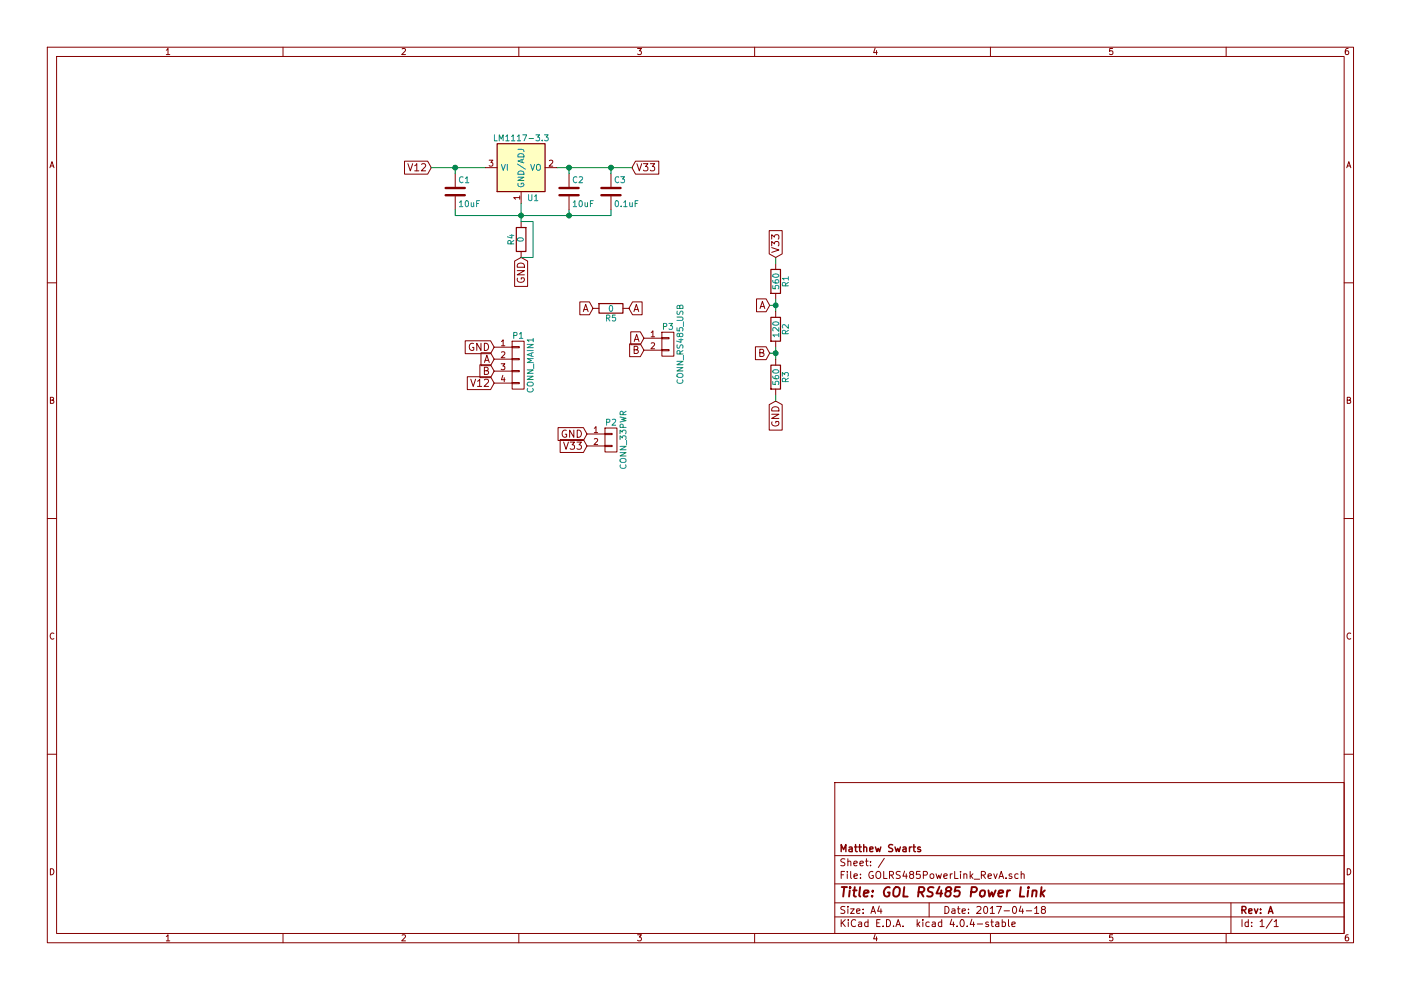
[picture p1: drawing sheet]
EESchema Schematic File Version 2
LIBS:power
LIBS:device
LIBS:transistors
LIBS:conn
LIBS:linear
LIBS:regul
LIBS:74xx
LIBS:cmos4000
LIBS:adc-dac
LIBS:memory
LIBS:xilinx
LIBS:microcontrollers
LIBS:dsp
LIBS:microchip
LIBS:analog_switches
LIBS:motorola
LIBS:texas
LIBS:intel
LIBS:audio
LIBS:interface
LIBS:digital-audio
LIBS:philips
LIBS:display
LIBS:cypress
LIBS:siliconi
LIBS:opto
LIBS:atmel
LIBS:contrib
LIBS:valves
EELAYER 25 0
EELAYER END
$Descr A4 11693 8268
encoding utf-8
Sheet 1 1
Title "GOL RS485 Power Link"
Date "2017-04-18"
Rev "A"
Comp "Matthew Swarts"
Comment1 ""
Comment2 ""
Comment3 ""
Comment4 ""
$EndDescr
$Comp
L CONN_01X04 P1
U 1 1
P 4325 3050
F 0 "P1" H 4325 3300 50  0000 C CNN
F 1 "CONN_MAIN1" V 4425 3050 50  0000 C CNN
F 2 "Connect:AK300-4" H 4325 3050 50  0001 C CNN
F 3 "" H 4325 3050 50  0000 C CNN
	1    4325 3050
	1    0    0    -1  
$EndComp
$Comp
L LM1117-3.3 U1
U 1 1
P 4350 1400
F 0 "U1" H 4450 1150 50  0000 C CNN
F 1 "LM1117-3.3" H 4350 1650 50  0000 C CNN
F 2 "TO_SOT_Packages_SMD:SOT-223" H 4350 1400 50  0001 C CNN
F 3 "" H 4350 1400 50  0000 C CNN
	1    4350 1400
	1    0    0    -1  
$EndComp
Text GLabel 4125 3200 0    60   Input ~ 0
V12
Text GLabel 4125 3100 0    60   Input ~ 0
B
Text GLabel 4125 3000 0    60   Input ~ 0
A
Text GLabel 4125 2900 0    60   Input ~ 0
GND
Text GLabel 3600 1400 0    60   Input ~ 0
V12
$Comp
L C C1
U 1 1
P 3800 1600
F 0 "C1" H 3825 1700 50  0000 L CNN
F 1 "10uF" H 3825 1500 50  0000 L CNN
F 2 "Capacitors_SMD:C_1206" H 3838 1450 50  0001 C CNN
F 3 "" H 3800 1600 50  0000 C CNN
	1    3800 1600
	1    0    0    -1  
$EndComp
$Comp
L C C2
U 1 1
P 4750 1600
F 0 "C2" H 4775 1700 50  0000 L CNN
F 1 "10uF" H 4775 1500 50  0000 L CNN
F 2 "Capacitors_SMD:C_1206" H 4788 1450 50  0001 C CNN
F 3 "" H 4750 1600 50  0000 C CNN
	1    4750 1600
	1    0    0    -1  
$EndComp
$Comp
L C C3
U 1 1
P 5100 1600
F 0 "C3" H 5125 1700 50  0000 L CNN
F 1 "0.1uF" H 5125 1500 50  0000 L CNN
F 2 "Capacitors_SMD:C_0805" H 5138 1450 50  0001 C CNN
F 3 "" H 5100 1600 50  0000 C CNN
	1    5100 1600
	1    0    0    -1  
$EndComp
Text GLabel 5275 1400 2    60   Input ~ 0
V33
Text GLabel 4350 2150 3    60   Input ~ 0
GND
$Comp
L CONN_01X02 P3
U 1 1
P 5575 2875
F 0 "P3" H 5575 3025 50  0000 C CNN
F 1 "CONN_RS485_USB" V 5675 2875 50  0000 C CNN
F 2 "Connect:AK300-2" H 5575 2875 50  0001 C CNN
F 3 "" H 5575 2875 50  0000 C CNN
	1    5575 2875
	1    0    0    -1  
$EndComp
$Comp
L CONN_01X02 P2
U 1 1
P 5100 3675
F 0 "P2" H 5100 3825 50  0000 C CNN
F 1 "CONN_33PWR" V 5200 3675 50  0000 C CNN
F 2 "Pin_Headers:Pin_Header_Straight_1x02" H 5100 3675 50  0001 C CNN
F 3 "" H 5100 3675 50  0000 C CNN
	1    5100 3675
	1    0    0    -1  
$EndComp
Text GLabel 5375 2825 0    60   Input ~ 0
A
Text GLabel 5375 2925 0    60   Input ~ 0
B
$Comp
L R R1
U 1 1
P 6475 2350
F 0 "R1" V 6555 2350 50  0000 C CNN
F 1 "560" V 6475 2350 50  0000 C CNN
F 2 "Resistors_Universal:Resistor_SMD+THTuniversal_1206_RM10_HandSoldering" V 6405 2350 50  0001 C CNN
F 3 "" H 6475 2350 50  0000 C CNN
	1    6475 2350
	1    0    0    -1  
$EndComp
$Comp
L R R2
U 1 1
P 6475 2750
F 0 "R2" V 6555 2750 50  0000 C CNN
F 1 "120" V 6475 2750 50  0000 C CNN
F 2 "Resistors_Universal:Resistor_SMD+THTuniversal_1206_RM10_HandSoldering" V 6405 2750 50  0001 C CNN
F 3 "" H 6475 2750 50  0000 C CNN
	1    6475 2750
	1    0    0    -1  
$EndComp
$Comp
L R R3
U 1 1
P 6475 3150
F 0 "R3" V 6555 3150 50  0000 C CNN
F 1 "560" V 6475 3150 50  0000 C CNN
F 2 "Resistors_Universal:Resistor_SMD+THTuniversal_1206_RM10_HandSoldering" V 6405 3150 50  0001 C CNN
F 3 "" H 6475 3150 50  0000 C CNN
	1    6475 3150
	1    0    0    -1  
$EndComp
Text GLabel 6475 2150 1    60   Input ~ 0
V33
Text GLabel 6425 2550 0    60   Input ~ 0
A
Text GLabel 6425 2950 0    60   Input ~ 0
B
Text GLabel 6475 3350 3    60   Input ~ 0
GND
Text GLabel 4900 3625 0    60   Input ~ 0
GND
Text GLabel 4900 3725 0    60   Input ~ 0
V33
$Comp
L R R5
U 1 1
P 5100 2575
F 0 "R5" V 5180 2575 50  0000 C CNN
F 1 "0" V 5100 2575 50  0000 C CNN
F 2 "Resistors_Universal:Resistor_SMD+THTuniversal_1206_RM10_HandSoldering" V 5030 2575 50  0001 C CNN
F 3 "" H 5100 2575 50  0000 C CNN
	1    5100 2575
	0    1    1    0   
$EndComp
Text GLabel 4950 2575 0    60   Input ~ 0
A
Text GLabel 5250 2575 2    60   Input ~ 0
A
$Comp
L R R4
U 1 1
P 4350 2000
F 0 "R4" V 4430 2000 50  0000 C CNN
F 1 "0" V 4350 2000 50  0000 C CNN
F 2 "Resistors_Universal:Resistor_SMD+THTuniversal_2512_RM10_HandSoldering" V 4280 2000 50  0001 C CNN
F 3 "" H 4350 2000 50  0000 C CNN
	1    4350 2000
	-1   0    0    1   
$EndComp
Wire Wire Line
	6475 2150 6475 2200
Wire Wire Line
	6475 2500 6475 2600
Wire Wire Line
	6475 2550 6425 2550
Connection ~ 6475 2550
Wire Wire Line
	6475 2900 6475 3000
Wire Wire Line
	6475 2950 6425 2950
Connection ~ 6475 2950
Wire Wire Line
	6475 3300 6475 3350
Wire Wire Line
	3600 1400 4050 1400
Wire Wire Line
	3800 1400 3800 1450
Connection ~ 3800 1400
Wire Wire Line
	3800 1750 3800 1800
Wire Wire Line
	3800 1800 5100 1800
Wire Wire Line
	4350 1700 4350 1850
Connection ~ 4350 1800
Wire Wire Line
	5100 1800 5100 1750
Wire Wire Line
	4750 1750 4750 1800
Connection ~ 4750 1800
Wire Wire Line
	4650 1400 5275 1400
Wire Wire Line
	5100 1450 5100 1400
Connection ~ 5100 1400
Wire Wire Line
	4750 1450 4750 1400
Connection ~ 4750 1400
Wire Wire Line
	4350 2150 4450 2150
Wire Wire Line
	4450 2150 4450 1850
Wire Wire Line
	4450 1850 4350 1850
$EndSCHEMATC
